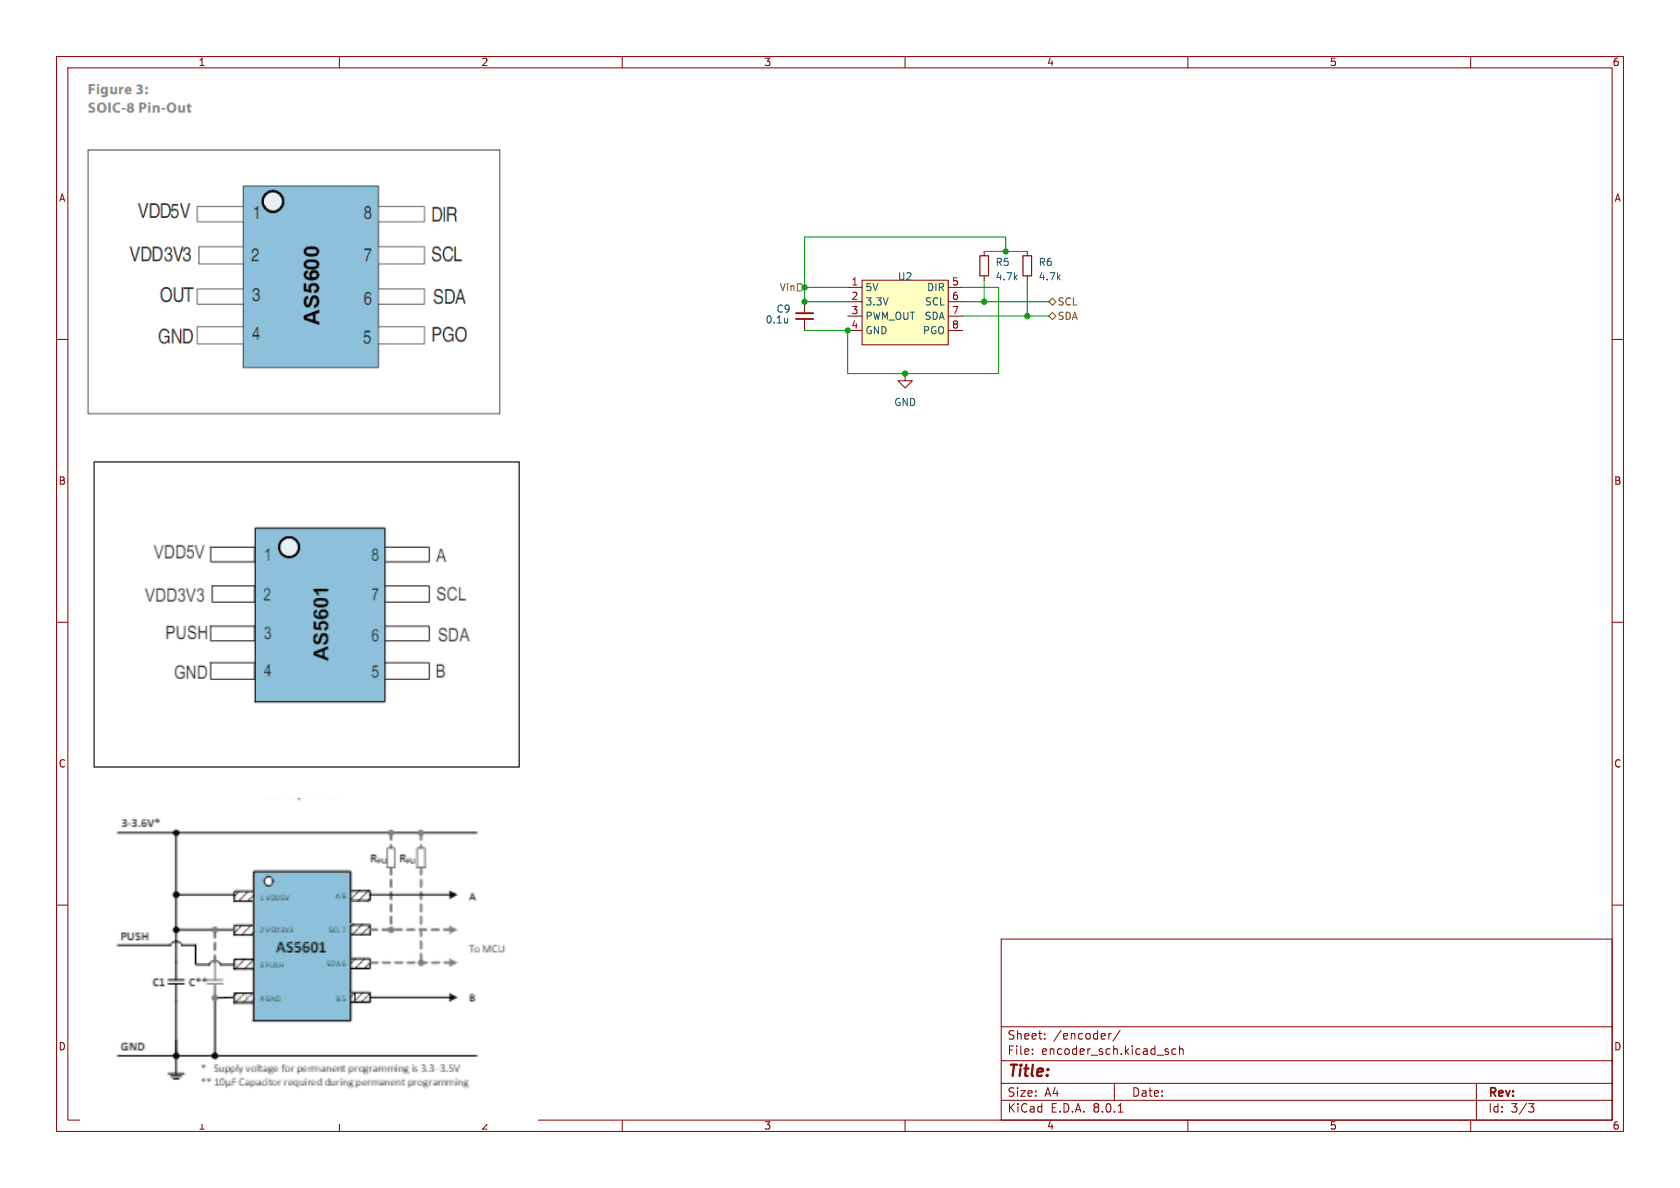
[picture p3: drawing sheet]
(kicad_sch
 (version 20231120)
 (generator "eeschema")
 (generator_version "8.0")
 (paper "A4")
 (lib_symbols
  (symbol "Device:C_Small"
   (pin_numbers hide)
   (pin_names
    (offset 0.254) hide) (exclude_from_sim no) (in_bom yes) (on_board yes)
   (property "Reference" "C" (at 0.254 1.778 0) (effects (font (size 1.27 1.27)) (justify left)))
   (property "Value" "C_Small" (at 0.254 -2.032 0) (effects (font (size 1.27 1.27)) (justify left)))
   (property "Footprint" "" (at 0 0 0) (effects (font (size 1.27 1.27)) (hide yes)))
   (property "Datasheet" "~" (at 0 0 0) (effects (font (size 1.27 1.27)) (hide yes)))
   (property "Description" "Unpolarized capacitor, small symbol" (at 0 0 0) (effects (font (size 1.27 1.27)) (hide yes)))
   (symbol "C_Small_0_1"
    (polyline (pts (xy -1.524 -0.508) (xy 1.524 -0.508)) (stroke (width 0.3302) (type default)) (fill (type none)))
    (polyline (pts (xy -1.524 0.508) (xy 1.524 0.508)) (stroke (width 0.3048) (type default)) (fill (type none))))
   (symbol "C_Small_1_1"
    (pin passive line (at 0 2.54 270) (length 2.032) (name "~" (effects (font (size 1.27 1.27)))) (number "1" (effects (font (size 1.27 1.27)))))
    (pin passive line (at 0 -2.54 90) (length 2.032) (name "~" (effects (font (size 1.27 1.27)))) (number "2" (effects (font (size 1.27 1.27)))))))
  (symbol "Device:R_Small"
   (pin_numbers hide)
   (pin_names
    (offset 0.254) hide) (exclude_from_sim no) (in_bom yes) (on_board yes)
   (property "Reference" "R" (at 0.762 0.508 0) (effects (font (size 1.27 1.27)) (justify left)))
   (property "Value" "R_Small" (at 0.762 -1.016 0) (effects (font (size 1.27 1.27)) (justify left)))
   (property "Footprint" "" (at 0 0 0) (effects (font (size 1.27 1.27)) (hide yes)))
   (property "Datasheet" "~" (at 0 0 0) (effects (font (size 1.27 1.27)) (hide yes)))
   (property "Description" "Resistor, small symbol" (at 0 0 0) (effects (font (size 1.27 1.27)) (hide yes)))
   (symbol "R_Small_0_1"
    (rectangle (start -0.762 1.778) (end 0.762 -1.778) (stroke (width 0.2032) (type default)) (fill (type none))))
   (symbol "R_Small_1_1"
    (pin passive line (at 0 2.54 270) (length 0.762) (name "~" (effects (font (size 1.27 1.27)))) (number "1" (effects (font (size 1.27 1.27)))))
    (pin passive line (at 0 -2.54 90) (length 0.762) (name "~" (effects (font (size 1.27 1.27)))) (number "2" (effects (font (size 1.27 1.27)))))))
  (symbol "Encoders:AS5600-ASOM" (exclude_from_sim no) (in_bom yes) (on_board yes)
   (property "Reference" "U" (at -5.08 7.62 0) (effects (font (size 1.27 1.27))))
   (property "Value" "" (at -3.81 2.54 0) (effects (font (size 1.27 1.27))))
   (property "Footprint" "Package_SO:SOIC-8_3.9x4.9mm_P1.27mm" (at -3.81 10.16 0) (effects (font (size 1.27 1.27)) (hide yes)))
   (property "Datasheet" "https://ams.com/documents/20143/36005/AS5600_DS000365_5-00.pdf" (at -1.27 12.7 0) (effects (font (size 1.27 1.27)) (hide yes)))
   (property "Description" "12 bit magnetic position encoder" (at 0 0 0) (effects (font (size 1.27 1.27)) (hide yes)))
   (property "Digikey" "https://www.digikey.nl/en/products/detail/ams-osram-usa-inc/AS5600-ASOM/4914332" (at 3.81 15.24 0) (effects (font (size 1.27 1.27)) (hide yes)))
   (property "Price(eur)" "3.05" (at 21.59 10.16 0) (effects (font (size 1.27 1.27)) (hide yes)))
   (symbol "AS5600-ASOM_1_1"
    (rectangle (start -7.62 6.35) (end 7.62 -5.08) (stroke (width 0) (type default)) (fill (type background)))
    (pin power_in line (at -10.16 5.08 0) (length 2.54) (name "5V" (effects (font (size 1.27 1.27)))) (number "1" (effects (font (size 1.27 1.27)))))
    (pin power_in line (at -10.16 2.54 0) (length 2.54) (name "3.3V" (effects (font (size 1.27 1.27)))) (number "2" (effects (font (size 1.27 1.27)))))
    (pin output line (at -10.16 0 0) (length 2.54) (name "PWM_OUT" (effects (font (size 1.27 1.27)))) (number "3" (effects (font (size 1.27 1.27)))))
    (pin power_in line (at -10.16 -2.54 0) (length 2.54) (name "GND" (effects (font (size 1.27 1.27)))) (number "4" (effects (font (size 1.27 1.27)))))
    (pin input line (at 10.16 5.08 180) (length 2.54) (name "DIR" (effects (font (size 1.27 1.27)))) (number "5" (effects (font (size 1.27 1.27)))))
    (pin bidirectional line (at 10.16 2.54 180) (length 2.54) (name "SCL" (effects (font (size 1.27 1.27)))) (number "6" (effects (font (size 1.27 1.27)))))
    (pin bidirectional line (at 10.16 0 180) (length 2.54) (name "SDA" (effects (font (size 1.27 1.27)))) (number "7" (effects (font (size 1.27 1.27)))))
    (pin input line (at 10.16 -2.54 180) (length 2.54) (name "PGO" (effects (font (size 1.27 1.27)))) (number "8" (effects (font (size 1.27 1.27)))))))
  (symbol "power:GND"
   (power)
   (pin_names
    (offset 0)) (exclude_from_sim no) (in_bom yes) (on_board yes)
   (property "Reference" "#PWR" (at 0 -6.35 0) (effects (font (size 1.27 1.27)) (hide yes)))
   (property "Value" "GND" (at 0 -3.81 0) (effects (font (size 1.27 1.27))))
   (property "Footprint" "" (at 0 0 0) (effects (font (size 1.27 1.27)) (hide yes)))
   (property "Datasheet" "" (at 0 0 0) (effects (font (size 1.27 1.27)) (hide yes)))
   (property "Description" "Power symbol creates a global label with name \"GND\" , ground" (at 0 0 0) (effects (font (size 1.27 1.27)) (hide yes)))
   (symbol "GND_0_1"
    (polyline (pts (xy 0 0) (xy 0 -1.27) (xy 1.27 -1.27) (xy 0 -2.54) (xy -1.27 -1.27) (xy 0 -1.27)) (stroke (width 0) (type default)) (fill (type none))))
   (symbol "GND_1_1"
    (pin power_in line (at 0 0 270) (length 0) hide (name "GND" (effects (font (size 1.27 1.27)))) (number "1" (effects (font (size 1.27 1.27))))))))
 (junction
  (at 142.24 53.34)
  (diameter 0)
  (color 0 0 0 0))
 (junction
  (at 149.86 58.42)
  (diameter 0)
  (color 0 0 0 0))
 (junction
  (at 160.02 66.04)
  (diameter 0)
  (color 0 0 0 0))
 (junction
  (at 177.8 44.45)
  (diameter 0)
  (color 0 0 0 0))
 (junction
  (at 142.24 50.8)
  (diameter 0)
  (color 0 0 0 0))
 (junction
  (at 181.61 55.88)
  (diameter 0)
  (color 0 0 0 0))
 (junction
  (at 173.99 53.34)
  (diameter 0)
  (color 0 0 0 0))
 (wire
  (pts (xy 176.53 50.8) (xy 176.53 66.04))
  (stroke (width 0) (type default)))
 (wire
  (pts (xy 173.99 53.34) (xy 185.42 53.34))
  (stroke (width 0) (type default)))
 (wire
  (pts (xy 142.24 41.91) (xy 177.8 41.91))
  (stroke (width 0) (type default)))
 (wire
  (pts (xy 170.18 53.34) (xy 173.99 53.34))
  (stroke (width 0) (type default)))
 (wire
  (pts (xy 170.18 50.8) (xy 176.53 50.8))
  (stroke (width 0) (type default)))
 (wire
  (pts (xy 181.61 55.88) (xy 185.42 55.88))
  (stroke (width 0) (type default)))
 (wire
  (pts (xy 170.18 55.88) (xy 181.61 55.88))
  (stroke (width 0) (type default)))
 (wire
  (pts (xy 149.86 66.04) (xy 160.02 66.04))
  (stroke (width 0) (type default)))
 (wire
  (pts (xy 149.86 58.42) (xy 149.86 66.04))
  (stroke (width 0) (type default)))
 (wire
  (pts (xy 160.02 66.04) (xy 176.53 66.04))
  (stroke (width 0) (type default)))
 (wire
  (pts (xy 173.99 49.53) (xy 173.99 53.34))
  (stroke (width 0) (type default)))
 (wire
  (pts (xy 149.86 50.8) (xy 142.24 50.8))
  (stroke (width 0) (type default)))
 (wire
  (pts (xy 142.24 58.42) (xy 149.86 58.42))
  (stroke (width 0) (type default)))
 (wire
  (pts (xy 142.24 50.8) (xy 142.24 41.91))
  (stroke (width 0) (type default)))
 (wire
  (pts (xy 142.24 53.34) (xy 149.86 53.34))
  (stroke (width 0) (type default)))
 (wire
  (pts (xy 181.61 49.53) (xy 181.61 55.88))
  (stroke (width 0) (type default)))
 (wire
  (pts (xy 173.99 44.45) (xy 177.8 44.45))
  (stroke (width 0) (type default)))
 (wire
  (pts (xy 177.8 41.91) (xy 177.8 44.45))
  (stroke (width 0) (type default)))
 (wire
  (pts (xy 177.8 44.45) (xy 181.61 44.45))
  (stroke (width 0) (type default)))
 (wire
  (pts (xy 142.24 50.8) (xy 142.24 53.34))
  (stroke (width 0) (type default)))
 (image
  (at 54.61 166.37)
  (data))
 (image
  (at 55.88 109.22)
  (scale 0.762349)
  (data))
 (image
  (at 57.15 45.72)
  (scale 0.602036)
  (data))
 (hierarchical_label "SDA"
  (shape bidirectional)
  (at 185.42 55.88 0)
  (fields_autoplaced yes)
  (effects (font (size 1.27 1.27)) (justify left)))
 (hierarchical_label "SCL"
  (shape bidirectional)
  (at 185.42 53.34 0)
  (fields_autoplaced yes)
  (effects (font (size 1.27 1.27)) (justify left)))
 (hierarchical_label "Vin"
  (shape input)
  (at 142.24 50.8 180)
  (fields_autoplaced yes)
  (effects (font (size 1.27 1.27)) (justify right)))
 (symbol
  (lib_id "Device:R_Small")
  (at 181.61 46.99 180)
  (unit 1)
  (exclude_from_sim no)
  (in_bom yes)
  (on_board yes)
  (dnp no)
  (fields_autoplaced yes)
  (property "Reference" "R6" (at 183.515 46.355 0) (effects (font (size 1.27 1.27)) (justify right)))
  (property "Value" "4.7k" (at 183.515 48.895 0) (effects (font (size 1.27 1.27)) (justify right)))
  (property "Footprint" "Resistor_SMD:R_0603_1608Metric_Pad0.98x0.95mm_HandSolder" (at 181.61 46.99 0) (effects (font (size 1.27 1.27)) (hide yes)))
  (property "Datasheet" "~" (at 181.61 46.99 0) (effects (font (size 1.27 1.27)) (hide yes)))
  (property "Description" "" (at 181.61 46.99 0) (effects (font (size 1.27 1.27)) (hide yes)))
  (pin "1")
  (pin "2"))
 (symbol
  (lib_id "power:GND")
  (at 160.02 66.04 0)
  (unit 1)
  (exclude_from_sim no)
  (in_bom yes)
  (on_board yes)
  (dnp no)
  (fields_autoplaced yes)
  (property "Reference" "#PWR05" (at 160.02 72.39 0) (effects (font (size 1.27 1.27)) (hide yes)))
  (property "Value" "GND" (at 160.02 71.12 0) (effects (font (size 1.27 1.27))))
  (property "Footprint" "" (at 160.02 66.04 0) (effects (font (size 1.27 1.27)) (hide yes)))
  (property "Datasheet" "" (at 160.02 66.04 0) (effects (font (size 1.27 1.27)) (hide yes)))
  (property "Description" "" (at 160.02 66.04 0) (effects (font (size 1.27 1.27)) (hide yes)))
  (pin "1"))
 (symbol
  (lib_id "Encoders:AS5600-ASOM")
  (at 160.02 55.88 0)
  (unit 1)
  (exclude_from_sim no)
  (in_bom yes)
  (on_board yes)
  (dnp no)
  (fields_autoplaced yes)
  (property "Reference" "U2" (at 160.02 48.895 0) (effects (font (size 1.27 1.27))))
  (property "Value" "~" (at 156.21 53.34 0) (effects (font (size 1.27 1.27))))
  (property "Footprint" "Package_SO:SOIC-8_3.9x4.9mm_P1.27mm" (at 156.21 45.72 0) (effects (font (size 1.27 1.27)) (hide yes)))
  (property "Datasheet" "https://ams.com/documents/20143/36005/AS5600_DS000365_5-00.pdf" (at 158.75 43.18 0) (effects (font (size 1.27 1.27)) (hide yes)))
  (property "Description" "" (at 160.02 55.88 0) (effects (font (size 1.27 1.27)) (hide yes)))
  (property "Digikey" "https://www.digikey.nl/en/products/detail/ams-osram-usa-inc/AS5600-ASOM/4914332" (at 163.83 40.64 0) (effects (font (size 1.27 1.27)) (hide yes)))
  (property "Price(eur)" "3.05" (at 181.61 45.72 0) (effects (font (size 1.27 1.27)) (hide yes)))
  (pin "1")
  (pin "2")
  (pin "3")
  (pin "4")
  (pin "5")
  (pin "6")
  (pin "7")
  (pin "8"))
 (symbol
  (lib_id "Device:C_Small")
  (at 142.24 55.88 180)
  (unit 1)
  (exclude_from_sim no)
  (in_bom yes)
  (on_board yes)
  (dnp no)
  (property "Reference" "C9" (at 137.16 54.61 0) (effects (font (size 1.27 1.27)) (justify right)))
  (property "Value" "0.1u" (at 135.255 56.515 0) (effects (font (size 1.27 1.27)) (justify right)))
  (property "Footprint" "Capacitor_SMD:C_0603_1608Metric_Pad1.08x0.95mm_HandSolder" (at 142.24 55.88 0) (effects (font (size 1.27 1.27)) (hide yes)))
  (property "Datasheet" "~" (at 142.24 55.88 0) (effects (font (size 1.27 1.27)) (hide yes)))
  (property "Description" "" (at 142.24 55.88 0) (effects (font (size 1.27 1.27)) (hide yes)))
  (pin "1")
  (pin "2"))
 (symbol
  (lib_id "Device:R_Small")
  (at 173.99 46.99 180)
  (unit 1)
  (exclude_from_sim no)
  (in_bom yes)
  (on_board yes)
  (dnp no)
  (fields_autoplaced yes)
  (property "Reference" "R5" (at 175.895 46.355 0) (effects (font (size 1.27 1.27)) (justify right)))
  (property "Value" "4.7k" (at 175.895 48.895 0) (effects (font (size 1.27 1.27)) (justify right)))
  (property "Footprint" "Resistor_SMD:R_0603_1608Metric_Pad0.98x0.95mm_HandSolder" (at 173.99 46.99 0) (effects (font (size 1.27 1.27)) (hide yes)))
  (property "Datasheet" "~" (at 173.99 46.99 0) (effects (font (size 1.27 1.27)) (hide yes)))
  (property "Description" "" (at 173.99 46.99 0) (effects (font (size 1.27 1.27)) (hide yes)))
  (pin "1")
  (pin "2")))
